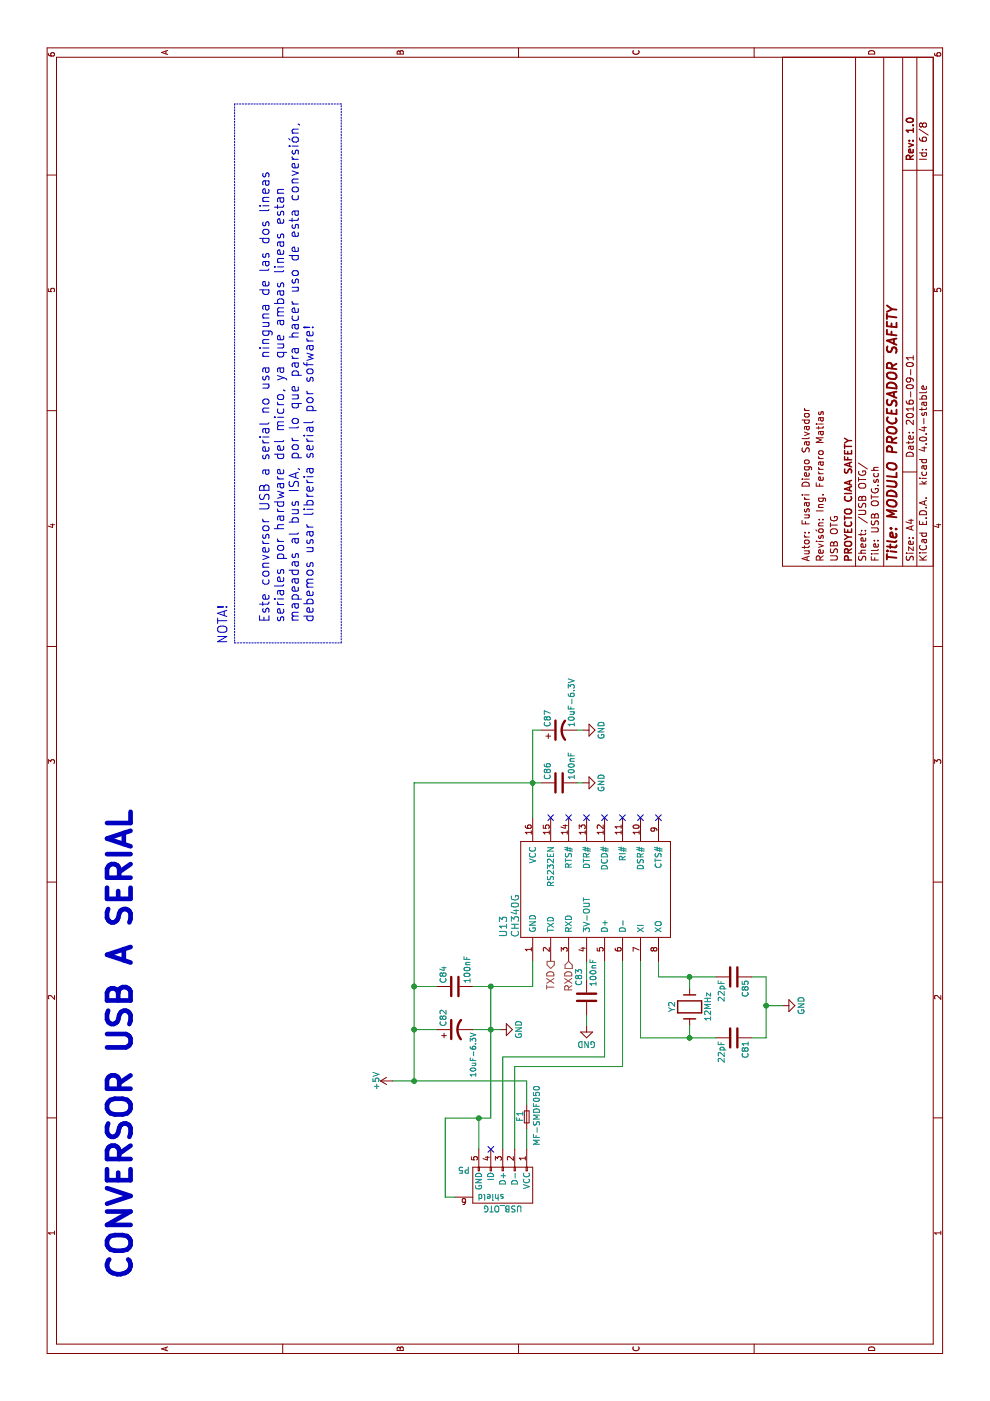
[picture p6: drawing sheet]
EESchema Schematic File Version 2
LIBS:74xgxx
LIBS:74xx
LIBS:ac-dc
LIBS:actel
LIBS:adc-dac
LIBS:Altera
LIBS:analog_devices
LIBS:analog_switches
LIBS:atmel
LIBS:audio
LIBS:brooktre
LIBS:cmos_ieee
LIBS:cmos4000
LIBS:conn
LIBS:contrib
LIBS:cypress
LIBS:dc-dc
LIBS:device
LIBS:digital-audio
LIBS:diode
LIBS:display
LIBS:dsp
LIBS:elec-unifil
LIBS:ESD_Protection
LIBS:ftdi
LIBS:gennum
LIBS:graphic
LIBS:hc11
LIBS:intel
LIBS:interface
LIBS:ir
LIBS:Lattice
LIBS:linear
LIBS:logo
LIBS:maxim
LIBS:memory
LIBS:microchip
LIBS:microchip_dspic33dsc
LIBS:microchip_pic10mcu
LIBS:microchip_pic12mcu
LIBS:microchip_pic16mcu
LIBS:microchip_pic18mcu
LIBS:microchip_pic32mcu
LIBS:microcontrollers
LIBS:motor_drivers
LIBS:motorola
LIBS:msp430
LIBS:nordicsemi
LIBS:nxp_armmcu
LIBS:onsemi
LIBS:opto
LIBS:Oscillators
LIBS:philips
LIBS:power
LIBS:Power_Management
LIBS:powerint
LIBS:pspice
LIBS:references
LIBS:regul
LIBS:relays
LIBS:rfcom
LIBS:sensors
LIBS:silabs
LIBS:siliconi
LIBS:stm8
LIBS:stm32
LIBS:supertex
LIBS:switches
LIBS:texas
LIBS:transf
LIBS:transistors
LIBS:ttl_ieee
LIBS:valves
LIBS:video
LIBS:Xicor
LIBS:xilinx
LIBS:Zilog
LIBS:CIAA_Safety_VTI_1.0-cache
EELAYER 25 0
EELAYER END
$Descr A4 11693 8268
encoding utf-8
Sheet 6 8
Title "MODULO PROCESADOR SAFETY"
Date "2016-09-01"
Rev "1.0"
Comp "PROYECTO CIAA SAFETY"
Comment1 "USB OTG"
Comment2 "Revisón: Ing. Ferraro Matias"
Comment3 "Autor: Fusari Diego Salvador"
Comment4 ""
$EndDescr
$Comp
L Crystal Y2
U 1 1
P 3290 5760
F 0 "Y2" H 3290 5910 50  0000 C CNN
F 1 "12MHz" H 3290 5610 50  0000 C CNN
F 2 "w_crystal:hc-49_smd" H 3290 5760 60  0001 C CNN
F 3 "" H 3290 5760 60  0000 C CNN
F 4 "535-9067-1-ND" H 3290 5760 60  0001 C CNN "Digikey"
	1    3290 5760
	1    0    0    -1  
$EndComp
$Comp
L C C84
U 1 1
P 3460 3800
F 0 "C84" H 3485 3900 50  0000 L CNN
F 1 "100nF" H 3485 3700 50  0000 L CNN
F 2 "w_smd_cap:c_0603" H 3498 3650 30  0001 C CNN
F 3 "" H 3460 3800 60  0000 C CNN
F 4 "478-5266-1-ND" H 3460 3800 60  0001 C CNN "Digikey"
	1    3460 3800
	1    0    0    -1  
$EndComp
$Comp
L C C83
U 1 1
P 3370 4900
F 0 "C83" V 3430 4660 50  0000 L CNN
F 1 "100nF" V 3310 4580 50  0000 L CNN
F 2 "w_smd_cap:c_0603" H 3408 4750 30  0001 C CNN
F 3 "" H 3370 4900 60  0000 C CNN
F 4 "478-5266-1-ND" H 3370 4900 60  0001 C CNN "Digikey"
	1    3370 4900
	0    -1   -1   0   
$EndComp
Wire Wire Line
	2100 4300 2790 4300
Wire Wire Line
	2790 4300 2790 5200
Wire Wire Line
	2870 4200 2870 5050
Wire Wire Line
	2870 4200 2100 4200
Wire Wire Line
	3670 5500 3540 5500
Wire Wire Line
	3540 5500 3540 5980
Wire Wire Line
	3030 5760 3140 5760
Wire Wire Line
	3540 5760 3440 5760
$Comp
L C C81
U 1 1
P 3030 6130
F 0 "C81" H 3055 6230 50  0000 L CNN
F 1 "22pF" H 3055 6030 50  0000 L CNN
F 2 "w_smd_cap:c_0603" H 3068 5980 30  0001 C CNN
F 3 "" H 3030 6130 60  0000 C CNN
F 4 "490-6068-1-ND" H 3030 6130 60  0001 C CNN "Digikey"
	1    3030 6130
	-1   0    0    1   
$EndComp
$Comp
L C C85
U 1 1
P 3540 6130
F 0 "C85" H 3565 6230 50  0000 L CNN
F 1 "22pF" H 3565 6030 50  0000 L CNN
F 2 "w_smd_cap:c_0603" H 3578 5980 30  0001 C CNN
F 3 "" H 3540 6130 60  0000 C CNN
F 4 "490-6068-1-ND" H 3540 6130 60  0001 C CNN "Digikey"
	1    3540 6130
	-1   0    0    1   
$EndComp
Connection ~ 3030 5760
Connection ~ 3540 5760
Wire Wire Line
	3030 6280 3030 6400
Wire Wire Line
	3540 6400 3540 6280
Wire Wire Line
	2670 4400 2670 3280
$Comp
L GND #PWR0153
U 1 1
P 3100 4180
F 0 "#PWR0153" H 3100 3930 50  0001 C CNN
F 1 "GND" H 3100 4030 50  0000 C CNN
F 2 "" H 3100 4180 60  0000 C CNN
F 3 "" H 3100 4180 60  0000 C CNN
	1    3100 4180
	1    0    0    -1  
$EndComp
Wire Wire Line
	3100 3650 3100 3460
Wire Wire Line
	2670 3460 5160 3460
Connection ~ 2670 3460
Wire Wire Line
	3460 3950 3460 4450
Connection ~ 3460 4100
Connection ~ 3100 3460
Wire Wire Line
	3460 3650 3460 3460
Connection ~ 3460 3460
$Comp
L +5V #PWR0154
U 1 1
P 2670 3280
F 0 "#PWR0154" H 2670 3130 50  0001 C CNN
F 1 "+5V" H 2670 3420 50  0000 C CNN
F 2 "" H 2670 3280 60  0000 C CNN
F 3 "" H 2670 3280 60  0000 C CNN
	1    2670 3280
	1    0    0    -1  
$EndComp
$Comp
L GND #PWR0155
U 1 1
P 3300 6540
F 0 "#PWR0155" H 3300 6290 50  0001 C CNN
F 1 "GND" H 3300 6390 50  0000 C CNN
F 2 "" H 3300 6540 60  0000 C CNN
F 3 "" H 3300 6540 60  0000 C CNN
	1    3300 6540
	1    0    0    -1  
$EndComp
Wire Wire Line
	3300 6540 3300 6400
Wire Wire Line
	3030 6400 3540 6400
Connection ~ 3300 6400
Wire Wire Line
	3670 4900 3520 4900
$Comp
L GND #PWR0156
U 1 1
P 3130 4900
F 0 "#PWR0156" H 3130 4650 50  0001 C CNN
F 1 "GND" H 3130 4750 50  0000 C CNN
F 2 "" H 3130 4900 60  0000 C CNN
F 3 "" H 3130 4900 60  0000 C CNN
	1    3130 4900
	0    1    1    0   
$EndComp
Wire Wire Line
	3220 4900 3130 4900
$Comp
L C C86
U 1 1
P 5160 4670
F 0 "C86" H 5185 4770 50  0000 L CNN
F 1 "100nF" H 5185 4570 50  0000 L CNN
F 2 "w_smd_cap:c_0603" H 5198 4520 30  0001 C CNN
F 3 "" H 5160 4670 60  0000 C CNN
F 4 "478-5266-1-ND" H 5160 4670 60  0001 C CNN "Digikey"
	1    5160 4670
	1    0    0    -1  
$EndComp
$Comp
L GND #PWR0157
U 1 1
P 5160 4870
F 0 "#PWR0157" H 5160 4620 50  0001 C CNN
F 1 "GND" H 5160 4720 50  0000 C CNN
F 2 "" H 5160 4870 60  0000 C CNN
F 3 "" H 5160 4870 60  0000 C CNN
	1    5160 4870
	1    0    0    -1  
$EndComp
NoConn ~ 4870 5500
$Comp
L CH340G U13
U 1 1
P 4270 4950
F 0 "U13" H 3870 5700 61  0000 L CNN
F 1 "CH340G" H 3870 5600 61  0000 L CNN
F 2 "w_smd_dil:so-16" H 6170 6250 39  0001 C CNN
F 3 "" H 6170 6250 39  0000 C CNN
	1    4270 4950
	1    0    0    -1  
$EndComp
Wire Wire Line
	3670 5350 3030 5350
Wire Wire Line
	3030 5350 3030 5980
Wire Wire Line
	2790 5200 3670 5200
Wire Wire Line
	2870 5050 3670 5050
Wire Wire Line
	3460 4450 3670 4450
Wire Wire Line
	3100 3950 3100 4180
Connection ~ 3100 4100
NoConn ~ 4870 5350
NoConn ~ 4870 5200
NoConn ~ 4870 5050
NoConn ~ 4870 4900
NoConn ~ 4870 4750
NoConn ~ 4870 4600
Wire Wire Line
	4870 4450 5600 4450
Wire Wire Line
	5160 3460 5160 4520
Wire Wire Line
	5160 4820 5160 4870
Connection ~ 5160 4450
Text HLabel 3670 4600 0    60   Output ~ 0
TXD
Text HLabel 3670 4750 0    60   Input ~ 0
RXD
$Comp
L USB_OTG P5
U 1 1
P 1800 4200
F 0 "P5" H 2125 4075 50  0000 C CNN
F 1 "USB_OTG" H 1800 4400 50  0000 C CNN
F 2 "w_conn_pc:conn_usb_B_micro_smd-2" V 1750 4100 60  0001 C CNN
F 3 "" V 1750 4100 60  0000 C CNN
F 4 "609-4613-1-ND" H 1800 4200 60  0001 C CNN "Digikey"
	1    1800 4200
	0    -1   -1   0   
$EndComp
Wire Wire Line
	1700 3720 1700 3800
Wire Wire Line
	2360 4100 3460 4100
Wire Wire Line
	2100 4000 2360 4000
Wire Wire Line
	2360 3720 2360 4100
Connection ~ 2360 4000
Wire Wire Line
	1700 3720 2360 3720
NoConn ~ 2100 4100
$Comp
L CP1 C87
U 1 1
P 5600 4670
F 0 "C87" H 5625 4770 50  0000 L CNN
F 1 "10uF-6.3V" H 5625 4570 50  0000 L CNN
F 2 "w_smd_cap:c_tant_A" H 5600 4670 60  0001 C CNN
F 3 "" H 5600 4670 60  0000 C CNN
F 4 "399-3685-1-ND" H 5600 4670 60  0001 C CNN "Digikey"
	1    5600 4670
	1    0    0    -1  
$EndComp
Wire Wire Line
	5600 4450 5600 4520
$Comp
L GND #PWR0158
U 1 1
P 5600 4870
F 0 "#PWR0158" H 5600 4620 50  0001 C CNN
F 1 "GND" H 5600 4720 50  0000 C CNN
F 2 "" H 5600 4870 60  0000 C CNN
F 3 "" H 5600 4870 60  0000 C CNN
	1    5600 4870
	1    0    0    -1  
$EndComp
Wire Wire Line
	5600 4820 5600 4870
$Comp
L F_Small F1
U 1 1
P 2370 4400
F 0 "F1" H 2330 4460 50  0000 L CNN
F 1 "MF-SMDF050" H 2130 4320 50  0000 L CNN
F 2 "MF-SMDF050:MF-SMDF050" H 2370 4400 60  0001 C CNN
F 3 "" H 2370 4400 60  0000 C CNN
F 4 "MF-SMDF050-2CT-ND" H 2370 4400 60  0001 C CNN "Digikey"
	1    2370 4400
	1    0    0    -1  
$EndComp
Wire Wire Line
	2470 4400 2670 4400
Wire Wire Line
	2270 4400 2100 4400
$Comp
L CP1 C82
U 1 1
P 3100 3800
F 0 "C82" H 3125 3900 50  0000 L CNN
F 1 "10uF-6.3V" H 2700 3650 46  0000 L CNN
F 2 "w_smd_cap:c_tant_A" H 3100 3800 60  0001 C CNN
F 3 "" H 3100 3800 60  0000 C CNN
F 4 "399-3685-1-ND" H 3100 3800 60  0001 C CNN "Digikey"
	1    3100 3800
	1    0    0    -1  
$EndComp
Text Notes 1020 1110 0    196  ~ 39
CONVERSOR USB A SERIAL
Text Notes 6500 2630 0    78   ~ 0
Este conversor USB a serial no usa ninguna de las dos lineas \nseriales por hardware del micro, ya que ambas lineas estan \nmapeadas al bus ISA, por lo que para hacer uso de esta conversión, \ndebemos usar libreria serial por sofware!
Wire Notes Line
	6330 1960 6330 2850
Wire Notes Line
	6330 2850 10830 2850
Wire Notes Line
	10830 2850 10830 1960
Wire Notes Line
	10830 1960 6330 1960
Text Notes 6320 1910 0    78   ~ 0
NOTA!
$EndSCHEMATC
